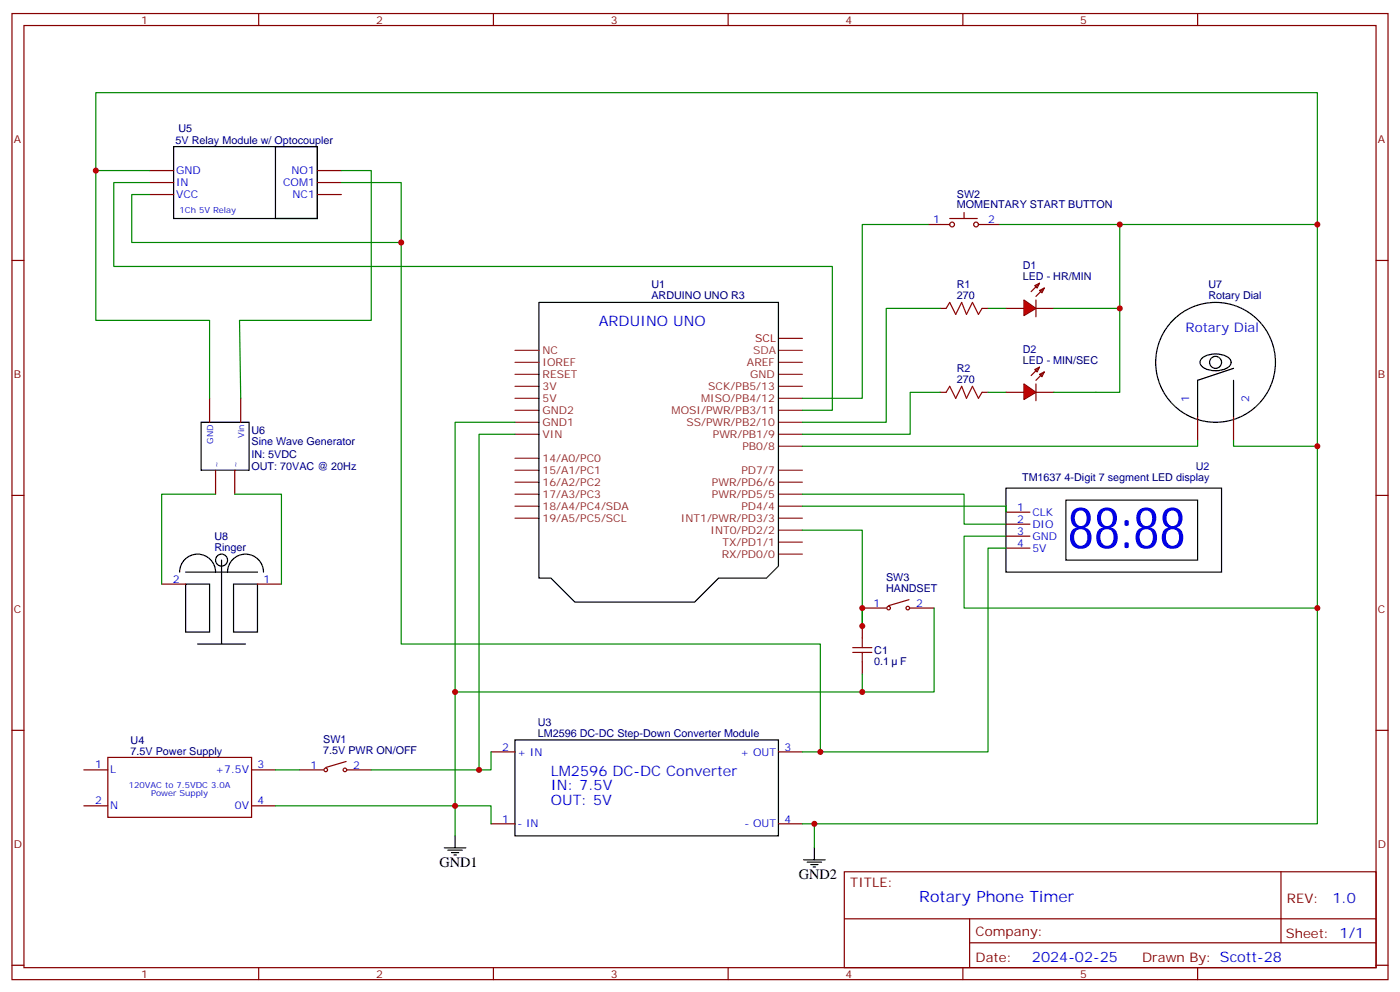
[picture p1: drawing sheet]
<svg xmlns="http://www.w3.org/2000/svg" width="412mm" height="292mm" viewBox="0 0 412 292" stroke-linecap="round" stroke-linejoin="round" font-family="sans-serif">
<g fill="none" stroke="#870000" stroke-width=".35">
<path d="M3.5 4h405.4v284.3h-405.4zM7.1 7.5h398.2v277.3h-398.2zM76.2 4v3.5M145.3 4v3.5M214.5 4v3.5M283.6 4v3.5M352.8 4v3.5M3.5 76.7h3.6M273.4 66.1h6.4M279.8 64.3h8.1M284 62.5v1.8M288.2 66.1h6.4"/>
<path d="M405.3 76.7h3.6M296.3 90.8h5.3M304.8 84.1l1.4-.7-.7 1.4zM305.2 90.8h5.2M306.2 85.5l1.4-.7-.7 1.4zM306.2 83.4l-2.5 2.4M307.6 84.8l-2.4 2.4M3.5 145.8h3.6M405.3 145.8h3.6M3.5 214.9h3.6M405.3 214.9h3.6M248.7 256.6h156.6v28.2h-156.6z"/>
<path d="M377.3 256.6v20.9M248.7 270.4h156.5M285.6 277.5h119.6M285.6 270.4v14.1M3.5 284.1h3.6M76.2 284.8v3.5M145.3 284.8v3.5M214.5 284.8v3.5M283.6 284.8v3.5M352.8 284.8v3.5M405.3 284.1h3.6"/>
<circle cx="280.5" cy="66.1" r=".71"/>
<circle cx="287.5" cy="66.1" r=".71"/>
</g>
<g fill="none" stroke="#8c2424" stroke-width=".35">
<path d="M151.7 117.2h7M151.7 113.7h7M151.7 110.2h7M151.7 106.6h7M151.7 103.1h7M229.3 117.2h7.1M229.3 113.7h7.1M229.3 110.2h7.1M229.3 106.6h7.1M151.7 138.4h7M151.7 127.8h7M151.7 124.3h7"/>
<path d="M151.7 120.8h7M151.7 134.9h7M229.3 138.4h7.1M229.3 131.3h7.1M229.3 127.8h7.1M229.3 124.3h7.1M229.3 120.8h7.1M151.7 152.5h7M151.7 149h7M151.7 145.5h7M151.7 141.9h7M229.3 159.6h7.1"/>
<path d="M229.3 156h7.1M229.3 152.5h7.1M229.3 149h7.1M229.3 145.5h7.1M229.3 141.9h7.1M229.3 163.1h7.1"/>
</g>
<path d="M229.3 103.1h7.1" fill="none" stroke="#933" stroke-width=".35"/>
<path d="M229.3 99.6h7.1" fill="none" stroke="#900" stroke-width=".35"/>
<path d="M158.7 89h70.6v77.6l-3.5 3.5h-14.1l-7.1 7.1h-35.3l-7-7.1h-3.6z" fill="none" stroke="#000" stroke-width=".35"/>
<path d="M301.6 88.3l3.6 2.5-3.6 2.1z" fill="#f00" stroke="#870000" stroke-width=".35"/>
<path d="M305.2 88.3v4.9M296.3 115.5h5.3M304.8 108.8l1.4-.7-.7 1.4zM305.2 115.5h5.2M306.2 110.2l1.4-.7-.7 1.4zM306.2 108.1l-2.5 2.4M307.6 109.5l-2.4 2.4" fill="none" stroke="#870000" stroke-width=".35"/>
<path d="M301.6 113l3.6 2.5-3.6 2.1z" fill="#f00" stroke="#870000" stroke-width=".35"/>
<g fill="none" stroke="#870000" stroke-width=".35">
<path d="M44.1 57.3h7.1M44.1 53.7h7.1M44.1 50.2h7.1M93.5 57.3h7M93.5 53.7h7M93.5 50.2h7M276.9 90.8h1.8M289.3 90.8h1.7M61.7 117.2v7.1M70.9 117.2v7.1M276.9 115.5h1.8M289.3 115.5h1.7"/>
<path d="M305.2 113v4.9M63.5 138.4v7.1M69.1 138.4v7.1M352.8 122.5v7.1M363.4 122.5v7.1M296.3 150.7h7.1M296.3 154.3h7.1M296.3 157.8h7.1M47.6 171.9h7.1M75.8 171.9h7.1M254 179h7.1M267.8 176.5l-6 1.8"/>
<path d="M268.1 179h7.1M296.3 161.3h7.1M254 184.3v3.5M254 194.8v3.6M24.7 226.6h7M24.7 237.2h7M31.8 222.9h42.3v17.7h-42.3zM74.1 226.6h7M74.1 237.2h7M88.2 226.6h7M102 224.1l-6 1.8M102.3 226.6h7.1"/>
<path d="M144.6 221.3h7.1M229.3 221.3h7.1M144.6 242.5h7.1M229.3 242.5h7.1"/>
<circle cx="261.8" cy="179" r=".53"/>
<circle cx="267.4" cy="179" r=".53"/>
<circle cx="96" cy="226.6" r=".53"/>
<circle cx="101.6" cy="226.6" r=".53"/>
</g>
<g fill="none" stroke="#000" stroke-width=".35">
<path d="M51.2 43.1h42.3v21.2h-42.3zM81.1 43.1h12.4v21.2h-12.4zM353.8 105.7a6.7 6.7 0 0 1 8.5 0 1.75 1.75 0 0 1-1 2.7 6.9 6.9 0 0 1-7.5-.8 1.46 1.46 0 0 1 0-1.9zM363.4 108.4l-10.6 3.5v10.6M363.4 111.9v10.6M59.3 124.3h14.1v14.1h-14.1zM296.3 143.7h63.5v24.7h-63.5zM314 147.2h38.8v17.7h-38.8zM52.9 168.4a5.3 5.3 0 0 1 5.3-5.3 5.3 5.3 0 0 1 5.3 5.3M54.7 171.9h7v14.1h-7zM54.7 168.4h21.1M65.3 164.9v24.6"/>
<path d="M67 168.4a5.3 5.3 0 0 1 5.3-5.3 5.3 5.3 0 0 1 5.3 5.3M68.8 171.9h7v14.1h-7zM58.2 189.5h14.1M151.7 217.8h77.6v28.2h-77.6zM130.9 249.5h6.3M131.9 250.2h4.3M133 250.9h2.1M133.7 251.6h.7M134.1 246v3.5M236.7 253h6.4M237.8 253.8h4.2M238.8 254.5h2.1"/>
<path d="M239.5 255.2h.7M239.9 249.5v3.5"/>
<circle cx="358.1" cy="106.6" r="17.6"/>
<circle cx="358.1" cy="106.6" r="1.76"/>
<circle cx="65.3" cy="164.9" r="1.76"/>
</g>
<path d="M278.7 90.8l1.1-1.8 1.7 3.5 1.8-3.5 1.4 3.5 1.8-3.5 1.7 3.5 1.1-1.7M278.7 115.5l1.1-1.8 1.7 3.5 1.8-3.5 1.4 3.5 1.8-3.5 1.7 3.5 1.1-1.7M251.2 190.6h5.6M251.2 192h5.6M254 187.8v2.8M254 192v2.8" fill="none" stroke="#a10000" stroke-width=".35"/>
<g fill="none" stroke="#008700" stroke-width=".35">
<path d="M28.2 50.2v44.1h33.5v22.9M44.1 53.7h-10.6v24.7h211.7v42.4h-8.8M44.1 50.2h-15.9v-22.9h359.9v215.2h-151.7M100.5 53.7h17.7v17.7h-79.4v-14.1h5.3M100.5 50.2h8.9v44.1h-38.8l.3 22.9M118.2 71.4v118.1h123.5v31.8M273.4 66.1h-19.4v51.1h-17.6M294.6 66.1h35.2v24.7M329.8 66.1h58.3M276.9 90.8h-15.8v33.5h-24.7M291 90.8h5.3M310.4 90.8h19.4v24.7h-19.4"/>
<path d="M276.9 115.5h-8.8v12.3h-31.7M291 115.5h5.3M151.7 127.8h-10.6v98.8M151.7 124.3h-17.6v121.7M352.8 129.6v1.7h-116.4M363.4 129.6v1.7h24.7M63.5 145.5h-15.9v26.4M69.1 145.5h13.8v26.4M236.4 145.5h47.6v8.8h12.3M236.4 149h59.9v1.7M236.4 156h17.6v28.3v-5.3M296.3 157.8h-12.3v21.2h104.1"/>
<path d="M275.2 179v24.7h-21.2v-5.3M296.3 161.3h-5.3v60h-54.6M134.1 203.7h119.9M81.1 237.2h63.5v5.3M81.1 226.6h7.1M144.6 221.3v5.3h-35.2M239.9 242.5v7"/>
</g>
<g fill="#c00">
<circle cx="329.8" cy="90.8" r=".88"/>
<circle cx="254" cy="179" r=".88"/>
<circle cx="254" cy="184.3" r=".88"/>
<circle cx="134.1" cy="203.7" r=".88"/>
<circle cx="254" cy="203.7" r=".88"/>
<circle cx="241.7" cy="221.3" r=".88"/>
<circle cx="239.9" cy="242.5" r=".88"/>
<circle cx="329.8" cy="66.1" r=".88"/>
<circle cx="388.1" cy="66.1" r=".88"/>
<circle cx="388.1" cy="131.3" r=".88"/>
<circle cx="388.1" cy="179" r=".88"/>
<circle cx="141.1" cy="226.6" r=".88"/>
<circle cx="134.1" cy="237.2" r=".88"/>
<circle cx="28.2" cy="50.2" r=".88"/>
<circle cx="118.2" cy="71.4" r=".88"/>
</g>
<text font-size="16.9" fill="#00f" x="314.5" y="161.3">88:88</text>
<text font-size="4.6" fill="#00f" x="270.8" y="265.6">Rotary Phone Timer</text>
<g font-size="4.2" fill="#00f">
<text x="176.4" y="96.1">ARDUINO UNO</text>
<text x="162.3" y="228.4">LM2596 DC-DC Converter</text>
<text x="162.3" y="232.6">IN: 7.5V</text>
<text x="162.3" y="236.8">OUT: 5V</text>
<text x="392.5" y="265.8">1.0</text>
<text x="304" y="283.2">2024-02-25</text>
</g>
<g font-size="4.2">
<text x="129.5" y="255.2">GND1</text>
<text x="235.3" y="258.7">GND2</text>
</g>
<text font-size="3.9" fill="#00f" x="349.2" y="97.8">Rotary Dial</text>
<g font-size="3.9" fill="#800">
<text x="250.5" y="261.2">TITLE:</text>
<text x="379.1" y="265.8">REV:</text>
<text x="287.4" y="275.4">Company:</text>
<text x="378.7" y="276">Sheet: 1/1</text>
<text x="287.4" y="283">Date:</text>
<text x="336.4" y="283.1">Drawn By: Scott-28</text>
</g>
<g font-size="3.2" fill="#800">
<text x="41.6" y="7">1</text>
<text x="110.8" y="7">2</text>
<text x="179.9" y="7">3</text>
<text x="249.1" y="7">4</text>
<text x="318.2" y="7">5</text>
<text x="4.1" y="42.1">A</text>
<text x="405.9" y="42.1">A</text>
<text x="4.1" y="111.2">B</text>
<text x="405.9" y="111.2">B</text>
<text x="4.1" y="180.4">C</text>
<text x="405.9" y="180.4">C</text>
<text x="4.1" y="249.5">D</text>
<text x="405.9" y="249.5">D</text>
<text x="41.6" y="287.8">1</text>
<text x="110.8" y="287.8">2</text>
<text x="179.9" y="287.8">3</text>
<text x="249.1" y="287.8">4</text>
<text x="318.2" y="287.8">5</text>
</g>
<g font-size="3.2" fill="#000080">
<text x="52.6" y="39">U5</text>
<text x="51.7" y="42.5">5V Relay Module w/ Optocoupler</text>
<text x="281.9" y="58.2">SW2</text>
<text x="281.9" y="61.3">MOMENTARY START BUTTON</text>
<text x="301.3" y="82.3">LED - HR/MIN</text>
<text x="301.3" y="79.2">D1</text>
<text x="191.9" y="87.9">ARDUINO UNO R3</text>
<text x="191.9" y="84.8">U1</text>
<text x="281.9" y="87.9">270</text>
<text x="281.9" y="84.8">R1</text>
<text x="355.9" y="87.9">Rotary Dial</text>
<text x="355.9" y="84.8">U7</text>
<text x="301.3" y="107">LED - MIN/SEC</text>
<text x="301.3" y="103.9">D2</text>
<text x="281.9" y="112.6">270</text>
<text x="281.9" y="109.5">R2</text>
<text x="74.1" y="131">Sine Wave Generator</text>
<text x="74.1" y="127.8">U6</text>
<text x="74.1" y="134.9">IN: 5VDC</text>
<text x="74.1" y="138.4">OUT: 70VAC @ 20Hz</text>
<text x="301.1" y="141.6">TM1637 4-Digit 7 segment LED display</text>
<text x="352.2" y="138.4">U2</text>
<text x="63.2" y="158.9">U8</text>
<text x="63.2" y="162">Ringer</text>
<text x="261" y="171.1">SW3</text>
<text x="261" y="174.2">HANDSET</text>
<text x="257.5" y="195.6">0.1</text>
<text x="257.5" y="192.4">C1</text>
<text x="265.1" y="195.6">F</text>
<text x="158.4" y="213.7">U3</text>
<text x="38.5" y="218.9">U4</text>
<text x="95.2" y="221.8">7.5V PWR ON/OFF</text>
<text x="95.2" y="218.7">SW1</text>
<text x="158.4" y="216.8">LM2596 DC-DC Step-Down Converter Module</text>
<text x="38.5" y="222.1">7.5V Power Supply</text>
</g>
<g font-size="3.2" fill="#00f">
<text x="51.9" y="51.3">GND</text>
<text x="85.9" y="51.3">NO1</text>
<text x="51.9" y="58.3">VCC</text>
<text x="51.9" y="54.8">IN</text>
<text x="83.4" y="54.8">COM1</text>
<text x="86.2" y="58.3">NC1</text>
<text x="274.9" y="65.7">1</text>
<text x="291" y="65.7">2</text>
<text x="350.3" y="118.3" transform="rotate(-90 350.3 118.3)">1</text>
<text x="367.9" y="118.3" transform="rotate(-90 367.9 118.3)">2</text>
<text x="299.6" y="150.4">1</text>
<text x="299.6" y="153.9">2</text>
<text x="304.1" y="151.8">CLK</text>
<text x="304.1" y="155.3">DIO</text>
<text x="299.6" y="157.4">3</text>
<text x="299.6" y="161">4</text>
<text x="304.1" y="158.9">GND</text>
<text x="304.1" y="162.4">5V</text>
<text x="50.9" y="171.6">2</text>
<text x="77.6" y="171.6">1</text>
<text x="257.3" y="178.6">1</text>
<text x="269.9" y="178.6">2</text>
<text x="147.9" y="220.9">2</text>
<text x="231.1" y="220.9">3</text>
<text x="28" y="226.1">1</text>
<text x="32.5" y="227.5">L</text>
<text x="63.5" y="227.5">+7.5V</text>
<text x="75.9" y="226.1">3</text>
<text x="91.5" y="226.2">1</text>
<text x="104.1" y="226.2">2</text>
<text x="152.4" y="222.4">+ IN</text>
<text x="218.1" y="222.4">+ OUT</text>
<text x="28" y="236.7">2</text>
<text x="32.5" y="238.1">N</text>
<text x="69.2" y="238.1">0V</text>
<text x="75.9" y="236.7">4</text>
<text x="147.9" y="242.1">1</text>
<text x="152.4" y="243.5">- IN</text>
<text x="219.3" y="243.5">- OUT</text>
<text x="231.1" y="242.1">4</text>
</g>
<text font-size="3.2" fill="#900" x="222.5" y="100.6">SCL</text>
<g font-size="3.2" fill="#8d2323">
<text x="159.8" y="107.7">IOREF</text>
<text x="159.8" y="104.2">NC</text>
<text x="220" y="107.7">AREF</text>
<text x="159.8" y="111.2">RESET</text>
<text x="221" y="111.2">GND</text>
<text x="159.8" y="118.3">5V</text>
<text x="159.8" y="114.8">3V</text>
<text x="206.6" y="118.3">MISO/PB4/12</text>
<text x="208.6" y="114.8">SCK/PB5/13</text>
<text x="159.8" y="125.3">GND1</text>
<text x="159.8" y="121.8">GND2</text>
<text x="197.9" y="121.8">MOSI/PWR/PB3/11</text>
<text x="202.2" y="125.3">SS/PWR/PB2/10</text>
<text x="159.8" y="128.9">VIN</text>
<text x="210" y="128.9">PWR/PB1/9</text>
<text x="159.8" y="135.9">14/A0/PC0</text>
<text x="218.7" y="132.4">PB0/8</text>
<text x="159.8" y="143">16/A2/PC2</text>
<text x="159.8" y="139.5">15/A1/PC1</text>
<text x="209.7" y="143">PWR/PD6/6</text>
<text x="218.4" y="139.5">PD7/7</text>
<text x="159.8" y="146.5">17/A3/PC3</text>
<text x="209.7" y="146.5">PWR/PD5/5</text>
<text x="159.8" y="153.6">19/A5/PC5/SCL</text>
<text x="159.8" y="150">18/A4/PC4/SDA</text>
<text x="200.6" y="153.6">INT1/PWR/PD3/3</text>
<text x="218.4" y="150">PD4/4</text>
<text x="209.3" y="157.1">INT0/PD2/2</text>
<text x="212.8" y="160.6">TX/PD1/1</text>
<text x="212.6" y="164.1">RX/PD0/0</text>
</g>
<text font-size="3.2" fill="#933" x="221.8" y="104.2">SDA</text>
<g font-size="2.5" fill="#00f">
<text x="52.9" y="62.7">1Ch 5V Relay</text>
<text x="62.8" y="130.7" transform="rotate(-90 62.8 130.7)">GND</text>
<text x="72" y="128.9" transform="rotate(-90 72 128.9)">Vin</text>
<text x="64.6" y="137.7" transform="rotate(-90 64.6 137.7)">~</text>
<text x="70.2" y="137.7" transform="rotate(-90 70.2 137.7)">~</text>
<text x="37.9" y="231.9">120VAC to 7.5VDC 3.0A</text>
<text x="44.5" y="234.4">Power Supply</text>
</g>
</svg>
